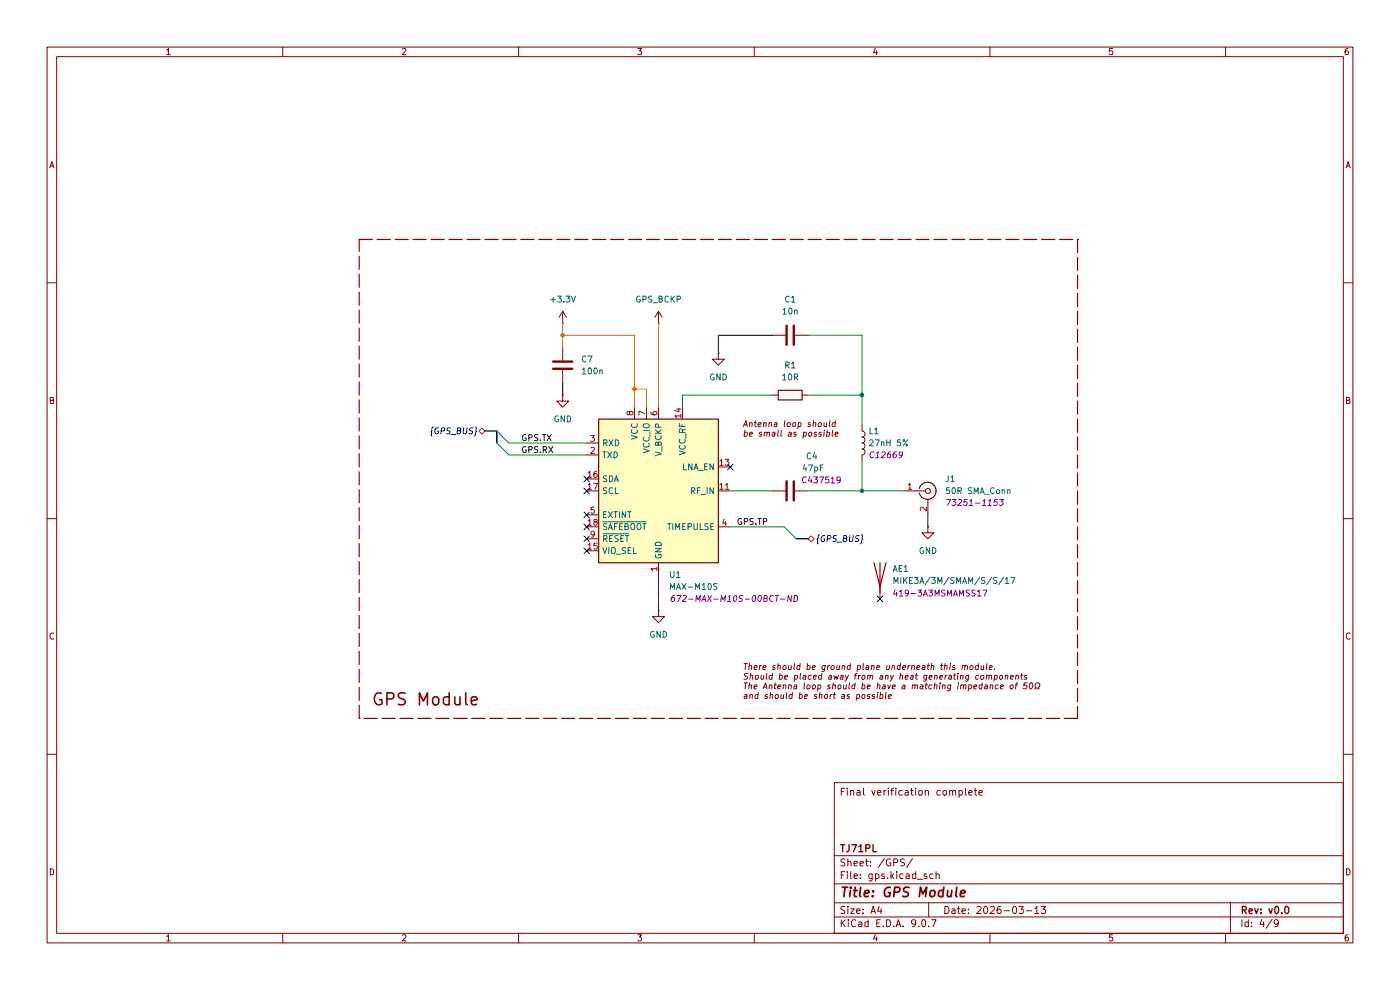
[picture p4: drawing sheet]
(kicad_sch
 (version 20250114)
 (generator "eeschema")
 (generator_version "9.0")
 (paper "A4")
 (title_block
  (title "GPS Module")
  (date "2026-03-13")
  (rev "v0.0")
  (company "TJ71PL")
  (comment 4 "Final verification complete"))
 (lib_symbols
  (symbol "Connector:Conn_Coaxial"
   (pin_names
    (offset 1.016) (hide yes)) (exclude_from_sim no) (in_bom yes) (on_board yes)
   (property "Reference" "J" (at 0.254 3.048 0) (effects (font (size 1.27 1.27))))
   (property "Value" "Conn_Coaxial" (at 2.921 0 90) (effects (font (size 1.27 1.27))))
   (property "Footprint" "" (at 0 0 0) (effects (font (size 1.27 1.27)) (hide yes)))
   (property "Datasheet" "~" (at 0 0 0) (effects (font (size 1.27 1.27)) (hide yes)))
   (property "Description" "coaxial connector (BNC, SMA, SMB, SMC, Cinch/RCA, LEMO, ...)" (at 0 0 0) (effects (font (size 1.27 1.27)) (hide yes)))
   (symbol "Conn_Coaxial_0_1"
    (polyline (pts (xy -2.54 0) (xy -0.508 0)) (stroke (width 0) (type default)) (fill (type none)))
    (arc (start 1.778 0) (mid 0.222 -1.8079) (end -1.778 -0.508) (stroke (width 0.254) (type default)) (fill (type none)))
    (arc (start -1.778 0.508) (mid 0.2221 1.8084) (end 1.778 0) (stroke (width 0.254) (type default)) (fill (type none)))
    (circle (center 0 0) (radius 0.508) (stroke (width 0.2032) (type default)) (fill (type none)))
    (polyline (pts (xy 0 -2.54) (xy 0 -1.778)) (stroke (width 0) (type default)) (fill (type none))))
   (symbol "Conn_Coaxial_1_1"
    (pin passive line (at -5.08 0 0) (length 2.54) (name "In" (effects (font (size 1.27 1.27)))) (number "1" (effects (font (size 1.27 1.27)))))
    (pin passive line (at 0 -5.08 90) (length 2.54) (name "Ext" (effects (font (size 1.27 1.27)))) (number "2" (effects (font (size 1.27 1.27))))))
   (embedded_fonts no))
  (symbol "Device:Antenna"
   (pin_numbers (hide yes))
   (pin_names
    (offset 1.016) (hide yes)) (exclude_from_sim no) (in_bom yes) (on_board yes)
   (property "Reference" "AE" (at -1.905 1.905 0) (effects (font (size 1.27 1.27)) (justify right)))
   (property "Value" "Antenna" (at -1.905 0 0) (effects (font (size 1.27 1.27)) (justify right)))
   (property "Footprint" "" (at 0 0 0) (effects (font (size 1.27 1.27)) (hide yes)))
   (property "Datasheet" "~" (at 0 0 0) (effects (font (size 1.27 1.27)) (hide yes)))
   (property "Description" "Antenna" (at 0 0 0) (effects (font (size 1.27 1.27)) (hide yes)))
   (symbol "Antenna_0_1"
    (polyline (pts (xy 0 2.54) (xy 0 -3.81)) (stroke (width 0.254) (type default)) (fill (type none)))
    (polyline (pts (xy 1.27 2.54) (xy 0 -2.54) (xy -1.27 2.54)) (stroke (width 0.254) (type default)) (fill (type none))))
   (symbol "Antenna_1_1"
    (pin input line (at 0 -5.08 90) (length 2.54) (name "A" (effects (font (size 1.27 1.27)))) (number "1" (effects (font (size 1.27 1.27))))))
   (embedded_fonts no))
  (symbol "Device:C"
   (pin_numbers (hide yes))
   (pin_names
    (offset 0.254)) (exclude_from_sim no) (in_bom yes) (on_board yes)
   (property "Reference" "C" (at 0.635 2.54 0) (effects (font (size 1.27 1.27)) (justify left)))
   (property "Value" "C" (at 0.635 -2.54 0) (effects (font (size 1.27 1.27)) (justify left)))
   (property "Footprint" "" (at 0.9652 -3.81 0) (effects (font (size 1.27 1.27)) (hide yes)))
   (property "Datasheet" "~" (at 0 0 0) (effects (font (size 1.27 1.27)) (hide yes)))
   (property "Description" "Unpolarized capacitor" (at 0 0 0) (effects (font (size 1.27 1.27)) (hide yes)))
   (symbol "C_0_1"
    (polyline (pts (xy -2.032 0.762) (xy 2.032 0.762)) (stroke (width 0.508) (type default)) (fill (type none)))
    (polyline (pts (xy -2.032 -0.762) (xy 2.032 -0.762)) (stroke (width 0.508) (type default)) (fill (type none))))
   (symbol "C_1_1"
    (pin passive line (at 0 3.81 270) (length 2.794) (name "~" (effects (font (size 1.27 1.27)))) (number "1" (effects (font (size 1.27 1.27)))))
    (pin passive line (at 0 -3.81 90) (length 2.794) (name "~" (effects (font (size 1.27 1.27)))) (number "2" (effects (font (size 1.27 1.27))))))
   (embedded_fonts no))
  (symbol "Device:L"
   (pin_numbers (hide yes))
   (pin_names
    (offset 1.016) (hide yes)) (exclude_from_sim no) (in_bom yes) (on_board yes)
   (property "Reference" "L" (at -1.27 0 90) (effects (font (size 1.27 1.27))))
   (property "Value" "L" (at 1.905 0 90) (effects (font (size 1.27 1.27))))
   (property "Footprint" "" (at 0 0 0) (effects (font (size 1.27 1.27)) (hide yes)))
   (property "Datasheet" "~" (at 0 0 0) (effects (font (size 1.27 1.27)) (hide yes)))
   (property "Description" "Inductor" (at 0 0 0) (effects (font (size 1.27 1.27)) (hide yes)))
   (symbol "L_0_1"
    (arc (start 0 2.54) (mid 0.6323 1.905) (end 0 1.27) (stroke (width 0) (type default)) (fill (type none)))
    (arc (start 0 1.27) (mid 0.6323 0.635) (end 0 0) (stroke (width 0) (type default)) (fill (type none)))
    (arc (start 0 0) (mid 0.6323 -0.635) (end 0 -1.27) (stroke (width 0) (type default)) (fill (type none)))
    (arc (start 0 -1.27) (mid 0.6323 -1.905) (end 0 -2.54) (stroke (width 0) (type default)) (fill (type none))))
   (symbol "L_1_1"
    (pin passive line (at 0 3.81 270) (length 1.27) (name "1" (effects (font (size 1.27 1.27)))) (number "1" (effects (font (size 1.27 1.27)))))
    (pin passive line (at 0 -3.81 90) (length 1.27) (name "2" (effects (font (size 1.27 1.27)))) (number "2" (effects (font (size 1.27 1.27))))))
   (embedded_fonts no))
  (symbol "Device:R"
   (pin_numbers (hide yes))
   (pin_names
    (offset 0)) (exclude_from_sim no) (in_bom yes) (on_board yes)
   (property "Reference" "R" (at 2.032 0 90) (effects (font (size 1.27 1.27))))
   (property "Value" "R" (at 0 0 90) (effects (font (size 1.27 1.27))))
   (property "Footprint" "" (at -1.778 0 90) (effects (font (size 1.27 1.27)) (hide yes)))
   (property "Datasheet" "~" (at 0 0 0) (effects (font (size 1.27 1.27)) (hide yes)))
   (property "Description" "Resistor" (at 0 0 0) (effects (font (size 1.27 1.27)) (hide yes)))
   (symbol "R_0_1"
    (rectangle (start -1.016 -2.54) (end 1.016 2.54) (stroke (width 0.254) (type default)) (fill (type none))))
   (symbol "R_1_1"
    (pin passive line (at 0 3.81 270) (length 1.27) (name "~" (effects (font (size 1.27 1.27)))) (number "1" (effects (font (size 1.27 1.27)))))
    (pin passive line (at 0 -3.81 90) (length 1.27) (name "~" (effects (font (size 1.27 1.27)))) (number "2" (effects (font (size 1.27 1.27))))))
   (embedded_fonts no))
  (symbol "RF_GPS:MAX-M10S" (exclude_from_sim no) (in_bom yes) (on_board yes)
   (property "Reference" "U" (at -10.16 16.51 0) (effects (font (size 1.27 1.27))))
   (property "Value" "MAX-M10S" (at 11.43 16.51 0) (effects (font (size 1.27 1.27))))
   (property "Footprint" "RF_GPS:ublox_MAX" (at 10.16 -16.51 0) (effects (font (size 1.27 1.27)) (hide yes)))
   (property "Datasheet" "https://content.u-blox.com/sites/default/files/MAX-M10S_DataSheet_UBX-20035208.pdf" (at 0 0 0) (effects (font (size 1.27 1.27)) (hide yes)))
   (property "Description" "GNSS Module MAX M10, VCC 1.65V to 3.6V" (at 0 0 0) (effects (font (size 1.27 1.27)) (hide yes)))
   (symbol "MAX-M10S_0_1"
    (rectangle (start 12.7 15.24) (end -12.7 -15.24) (stroke (width 0.254) (type default)) (fill (type background))))
   (symbol "MAX-M10S_1_1"
    (pin input line (at -15.24 10.16 0) (length 2.54) (name "RXD" (effects (font (size 1.27 1.27)))) (number "3" (effects (font (size 1.27 1.27)))))
    (pin output line (at -15.24 7.62 0) (length 2.54) (name "TXD" (effects (font (size 1.27 1.27)))) (number "2" (effects (font (size 1.27 1.27)))))
    (pin bidirectional line (at -15.24 2.54 0) (length 2.54) (name "SDA" (effects (font (size 1.27 1.27)))) (number "16" (effects (font (size 1.27 1.27)))))
    (pin input line (at -15.24 0 0) (length 2.54) (name "SCL" (effects (font (size 1.27 1.27)))) (number "17" (effects (font (size 1.27 1.27)))))
    (pin input line (at -15.24 -5.08 0) (length 2.54) (name "EXTINT" (effects (font (size 1.27 1.27)))) (number "5" (effects (font (size 1.27 1.27)))))
    (pin input line (at -15.24 -7.62 0) (length 2.54) (name "~{SAFEBOOT}" (effects (font (size 1.27 1.27)))) (number "18" (effects (font (size 1.27 1.27)))))
    (pin input line (at -15.24 -10.16 0) (length 2.54) (name "~{RESET}" (effects (font (size 1.27 1.27)))) (number "9" (effects (font (size 1.27 1.27)))))
    (pin input line (at -15.24 -12.7 0) (length 2.54) (name "VIO_SEL" (effects (font (size 1.27 1.27)))) (number "15" (effects (font (size 1.27 1.27)))))
    (pin power_in line (at -5.08 17.78 270) (length 2.54) (name "VCC" (effects (font (size 1.27 1.27)))) (number "8" (effects (font (size 1.27 1.27)))))
    (pin power_in line (at -2.54 17.78 270) (length 2.54) (name "VCC_IO" (effects (font (size 1.27 1.27)))) (number "7" (effects (font (size 1.27 1.27)))))
    (pin power_in line (at 0 17.78 270) (length 2.54) (name "V_BCKP" (effects (font (size 1.27 1.27)))) (number "6" (effects (font (size 1.27 1.27)))))
    (pin power_in line (at 0 -17.78 90) (length 2.54) (name "GND" (effects (font (size 1.27 1.27)))) (number "1" (effects (font (size 1.27 1.27)))))
    (pin passive line (at 0 -17.78 90) (length 2.54) (hide yes) (name "GND" (effects (font (size 1.27 1.27)))) (number "10" (effects (font (size 1.27 1.27)))))
    (pin passive line (at 0 -17.78 90) (length 2.54) (hide yes) (name "GND" (effects (font (size 1.27 1.27)))) (number "12" (effects (font (size 1.27 1.27)))))
    (pin power_out line (at 5.08 17.78 270) (length 2.54) (name "VCC_RF" (effects (font (size 1.27 1.27)))) (number "14" (effects (font (size 1.27 1.27)))))
    (pin output line (at 15.24 5.08 180) (length 2.54) (name "LNA_EN" (effects (font (size 1.27 1.27)))) (number "13" (effects (font (size 1.27 1.27)))))
    (pin input line (at 15.24 0 180) (length 2.54) (name "RF_IN" (effects (font (size 1.27 1.27)))) (number "11" (effects (font (size 1.27 1.27)))))
    (pin output line (at 15.24 -7.62 180) (length 2.54) (name "TIMEPULSE" (effects (font (size 1.27 1.27)))) (number "4" (effects (font (size 1.27 1.27))))))
   (embedded_fonts no))
  (symbol "power:+3.3V"
   (power)
   (pin_numbers (hide yes))
   (pin_names
    (offset 0) (hide yes)) (exclude_from_sim no) (in_bom yes) (on_board yes)
   (property "Reference" "#PWR" (at 0 -3.81 0) (effects (font (size 1.27 1.27)) (hide yes)))
   (property "Value" "+3.3V" (at 0 3.556 0) (effects (font (size 1.27 1.27))))
   (property "Footprint" "" (at 0 0 0) (effects (font (size 1.27 1.27)) (hide yes)))
   (property "Datasheet" "" (at 0 0 0) (effects (font (size 1.27 1.27)) (hide yes)))
   (property "Description" "Power symbol creates a global label with name \"+3.3V\"" (at 0 0 0) (effects (font (size 1.27 1.27)) (hide yes)))
   (symbol "+3.3V_0_1"
    (polyline (pts (xy -0.762 1.27) (xy 0 2.54)) (stroke (width 0) (type default)) (fill (type none)))
    (polyline (pts (xy 0 2.54) (xy 0.762 1.27)) (stroke (width 0) (type default)) (fill (type none)))
    (polyline (pts (xy 0 0) (xy 0 2.54)) (stroke (width 0) (type default)) (fill (type none))))
   (symbol "+3.3V_1_1"
    (pin power_in line (at 0 0 90) (length 0) (name "~" (effects (font (size 1.27 1.27)))) (number "1" (effects (font (size 1.27 1.27))))))
   (embedded_fonts no))
  (symbol "power:+BATT"
   (power)
   (pin_numbers (hide yes))
   (pin_names
    (offset 0) (hide yes)) (exclude_from_sim no) (in_bom yes) (on_board yes)
   (property "Reference" "#PWR" (at 0 -3.81 0) (effects (font (size 1.27 1.27)) (hide yes)))
   (property "Value" "+BATT" (at 0 3.556 0) (effects (font (size 1.27 1.27))))
   (property "Footprint" "" (at 0 0 0) (effects (font (size 1.27 1.27)) (hide yes)))
   (property "Datasheet" "" (at 0 0 0) (effects (font (size 1.27 1.27)) (hide yes)))
   (property "Description" "Power symbol creates a global label with name \"+BATT\"" (at 0 0 0) (effects (font (size 1.27 1.27)) (hide yes)))
   (symbol "+BATT_0_1"
    (polyline (pts (xy -0.762 1.27) (xy 0 2.54)) (stroke (width 0) (type default)) (fill (type none)))
    (polyline (pts (xy 0 2.54) (xy 0.762 1.27)) (stroke (width 0) (type default)) (fill (type none)))
    (polyline (pts (xy 0 0) (xy 0 2.54)) (stroke (width 0) (type default)) (fill (type none))))
   (symbol "+BATT_1_1"
    (pin power_in line (at 0 0 90) (length 0) (name "~" (effects (font (size 1.27 1.27)))) (number "1" (effects (font (size 1.27 1.27))))))
   (embedded_fonts no))
  (symbol "power:GND"
   (power)
   (pin_numbers (hide yes))
   (pin_names
    (offset 0) (hide yes)) (exclude_from_sim no) (in_bom yes) (on_board yes)
   (property "Reference" "#PWR" (at 0 -6.35 0) (effects (font (size 1.27 1.27)) (hide yes)))
   (property "Value" "GND" (at 0 -3.81 0) (effects (font (size 1.27 1.27))))
   (property "Footprint" "" (at 0 0 0) (effects (font (size 1.27 1.27)) (hide yes)))
   (property "Datasheet" "" (at 0 0 0) (effects (font (size 1.27 1.27)) (hide yes)))
   (property "Description" "Power symbol creates a global label with name \"GND\" , ground" (at 0 0 0) (effects (font (size 1.27 1.27)) (hide yes)))
   (symbol "GND_0_1"
    (polyline (pts (xy 0 0) (xy 0 -1.27) (xy 1.27 -1.27) (xy 0 -2.54) (xy -1.27 -1.27) (xy 0 -1.27)) (stroke (width 0) (type default)) (fill (type none))))
   (symbol "GND_1_1"
    (pin power_in line (at 0 0 270) (length 0) (name "~" (effects (font (size 1.27 1.27)))) (number "1" (effects (font (size 1.27 1.27))))))
   (embedded_fonts no)))
 (bus_alias "GPS_BUS"
  (members "GPS.TX" "GPS.RX" "GPS.TP"))
 (rectangle
  (start 76.2 50.8)
  (end 228.6 152.4)
  (stroke (width 0.254) (type dash) (color 132 0 0 1))
  (fill (type none)))
 (text "Antenna loop should\nbe small as possible\n"
  (exclude_from_sim no)
  (at 157.48 91.186 0)
  (effects (font (size 1.27 1.27)
    (italic yes) (color 132 0 0 1)) (justify left)))
 (text "GPS Module"
  (exclude_from_sim no)
  (at 78.74 148.59 0)
  (effects (font (size 2.54 2.54) (thickness 0.3175) (color 132 0 0 1)) (justify left)))
 (text "There should be ground plane underneath this module.\nShould be placed away from any heat generating components\nThe Antenna loop should be have a matching impedance of 50Ω \nand should be short as possible"
  (exclude_from_sim no)
  (at 157.48 144.78 0)
  (effects (font (size 1.27 1.27)
    (italic yes) (color 132 0 0 1)) (justify left)))
 (junction
  (at 182.88 104.14)
  (diameter 0)
  (color 0 0 0 0))
 (junction
  (at 182.88 83.82)
  (diameter 0)
  (color 0 0 0 0))
 (junction
  (at 134.62 82.55)
  (diameter 0)
  (color 0 0 0 0))
 (junction
  (at 119.38 71.12)
  (diameter 0)
  (color 0 0 0 0))
 (no_connect
  (at 124.46 111.76))
 (no_connect
  (at 186.69 127))
 (no_connect
  (at 154.94 99.06))
 (no_connect
  (at 124.46 114.3))
 (no_connect
  (at 124.46 116.84))
 (no_connect
  (at 124.46 101.6))
 (no_connect
  (at 124.46 109.22))
 (no_connect
  (at 124.46 104.14))
 (bus_entry
  (at 105.41 93.98)
  (size 2.54 2.54)
  (stroke (width 0) (type default)))
 (bus_entry
  (at 168.91 114.3)
  (size -2.54 -2.54)
  (stroke (width 0) (type default)))
 (bus_entry
  (at 105.41 91.44)
  (size 2.54 2.54)
  (stroke (width 0) (type default)))
 (wire
  (pts (xy 182.88 104.14) (xy 191.77 104.14))
  (stroke (width 0) (type default)))
 (wire
  (pts (xy 134.62 82.55) (xy 137.16 82.55))
  (stroke (width 0) (type default)))
 (wire
  (pts (xy 196.85 109.22) (xy 196.85 111.76))
  (stroke (width 0) (type default)))
 (bus
  (pts (xy 168.91 114.3) (xy 171.45 114.3))
  (stroke (width 0) (type default)))
 (wire
  (pts (xy 182.88 71.12) (xy 182.88 83.82))
  (stroke (width 0) (type default)))
 (wire
  (pts (xy 171.45 71.12) (xy 182.88 71.12))
  (stroke (width 0) (type default)))
 (wire
  (pts (xy 154.94 104.14) (xy 163.83 104.14))
  (stroke (width 0) (type default)))
 (wire
  (pts (xy 119.38 71.12) (xy 134.62 71.12))
  (stroke (width 0) (type default)))
 (wire
  (pts (xy 119.38 68.58) (xy 119.38 71.12))
  (stroke (width 0) (type default)))
 (wire
  (pts (xy 171.45 104.14) (xy 182.88 104.14))
  (stroke (width 0) (type default)))
 (wire
  (pts (xy 152.4 71.12) (xy 152.4 74.93))
  (stroke (width 0) (type default)))
 (wire
  (pts (xy 119.38 81.28) (xy 119.38 83.82))
  (stroke (width 0) (type default)))
 (wire
  (pts (xy 163.83 83.82) (xy 144.78 83.82))
  (stroke (width 0) (type default)))
 (wire
  (pts (xy 134.62 71.12) (xy 134.62 82.55))
  (stroke (width 0) (type default)))
 (wire
  (pts (xy 139.7 121.92) (xy 139.7 129.54))
  (stroke (width 0) (type default)))
 (wire
  (pts (xy 182.88 83.82) (xy 182.88 90.17))
  (stroke (width 0) (type default)))
 (wire
  (pts (xy 119.38 73.66) (xy 119.38 71.12))
  (stroke (width 0) (type default)))
 (bus
  (pts (xy 105.41 91.44) (xy 105.41 93.98))
  (stroke (width 0) (type default)))
 (wire
  (pts (xy 154.94 111.76) (xy 166.37 111.76))
  (stroke (width 0) (type default)))
 (wire
  (pts (xy 137.16 82.55) (xy 137.16 86.36))
  (stroke (width 0) (type default)))
 (wire
  (pts (xy 134.62 82.55) (xy 134.62 86.36))
  (stroke (width 0) (type default)))
 (bus
  (pts (xy 105.41 91.44) (xy 102.87 91.44))
  (stroke (width 0) (type default)))
 (wire
  (pts (xy 144.78 83.82) (xy 144.78 86.36))
  (stroke (width 0) (type default)))
 (wire
  (pts (xy 107.95 96.52) (xy 124.46 96.52))
  (stroke (width 0) (type default)))
 (wire
  (pts (xy 171.45 83.82) (xy 182.88 83.82))
  (stroke (width 0) (type default)))
 (wire
  (pts (xy 182.88 97.79) (xy 182.88 104.14))
  (stroke (width 0) (type default)))
 (wire
  (pts (xy 152.4 71.12) (xy 163.83 71.12))
  (stroke (width 0) (type default)))
 (wire
  (pts (xy 139.7 68.58) (xy 139.7 86.36))
  (stroke (width 0) (type default)))
 (wire
  (pts (xy 107.95 93.98) (xy 124.46 93.98))
  (stroke (width 0) (type default)))
 (label "GPS.RX"
  (at 110.49 96.52 0)
  (effects (font (size 1.27 1.27)) (justify left bottom)))
 (label "GPS.TX"
  (at 110.49 93.98 0)
  (effects (font (size 1.27 1.27)) (justify left bottom)))
 (label "GPS.TP"
  (at 156.21 111.76 0)
  (effects (font (size 1.27 1.27)) (justify left bottom)))
 (hierarchical_label "{GPS_BUS}"
  (shape bidirectional)
  (at 171.45 114.3 0)
  (effects (font (size 1.27 1.27)
    (italic yes)) (justify left)))
 (hierarchical_label "{GPS_BUS}"
  (shape bidirectional)
  (at 102.87 91.44 180)
  (effects (font (size 1.27 1.27)
    (italic yes)) (justify right)))
 (symbol
  (lib_id "Device:C")
  (at 167.64 71.12 90)
  (unit 1)
  (exclude_from_sim no)
  (in_bom yes)
  (on_board yes)
  (dnp no)
  (fields_autoplaced yes)
  (property "Reference" "C1" (at 167.64 63.5 90) (effects (font (size 1.27 1.27))))
  (property "Value" "10n" (at 167.64 66.04 90) (effects (font (size 1.27 1.27))))
  (property "Footprint" "Capacitor_SMD:C_0402_1005Metric" (at 171.45 70.1548 0) (effects (font (size 1.27 1.27)) (hide yes)))
  (property "Datasheet" "~" (at 167.64 71.12 0) (effects (font (size 1.27 1.27)) (hide yes)))
  (property "Description" "Unpolarized capacitor" (at 167.64 71.12 0) (effects (font (size 1.27 1.27)) (hide yes)))
  (property "LCSC" "C15195" (at 167.64 71.12 0) (effects (font (size 1.27 1.27)) (hide yes)))
  (pin "2")
  (pin "1")
  (instances (project "gps" (path "" (reference "C?") (unit 1))) (project "Precision Clock" (path "" (reference "C1") (unit 1)))))
 (symbol
  (lib_id "power:+3.3V")
  (at 119.38 68.58 0)
  (unit 1)
  (exclude_from_sim no)
  (in_bom yes)
  (on_board yes)
  (dnp no)
  (fields_autoplaced yes)
  (property "Reference" "#PWR068" (at 119.38 72.39 0) (effects (font (size 1.27 1.27)) (hide yes)))
  (property "Value" "+3.3V" (at 119.38 63.5 0) (effects (font (size 1.27 1.27))))
  (property "Footprint" "" (at 119.38 68.58 0) (effects (font (size 1.27 1.27)) (hide yes)))
  (property "Datasheet" "" (at 119.38 68.58 0) (effects (font (size 1.27 1.27)) (hide yes)))
  (property "Description" "Power symbol creates a global label with name \"+3.3V\"" (at 119.38 68.58 0) (effects (font (size 1.27 1.27)) (hide yes)))
  (pin "1")
  (instances (project "gps" (path "" (reference "#PWR?") (unit 1))) (project "Precision Clock" (path "" (reference "#PWR068") (unit 1)))))
 (symbol
  (lib_id "power:GND")
  (at 196.85 111.76 0)
  (unit 1)
  (exclude_from_sim no)
  (in_bom yes)
  (on_board yes)
  (dnp no)
  (fields_autoplaced yes)
  (property "Reference" "#PWR073" (at 196.85 118.11 0) (effects (font (size 1.27 1.27)) (hide yes)))
  (property "Value" "GND" (at 196.85 116.84 0) (effects (font (size 1.27 1.27))))
  (property "Footprint" "" (at 196.85 111.76 0) (effects (font (size 1.27 1.27)) (hide yes)))
  (property "Datasheet" "" (at 196.85 111.76 0) (effects (font (size 1.27 1.27)) (hide yes)))
  (property "Description" "Power symbol creates a global label with name \"GND\" , ground" (at 196.85 111.76 0) (effects (font (size 1.27 1.27)) (hide yes)))
  (pin "1")
  (instances (project "gps" (path "" (reference "#PWR?") (unit 1))) (project "Precision Clock" (path "" (reference "#PWR073") (unit 1)))))
 (symbol
  (lib_id "Device:C")
  (at 119.38 77.47 0)
  (unit 1)
  (exclude_from_sim no)
  (in_bom yes)
  (on_board yes)
  (dnp no)
  (fields_autoplaced yes)
  (property "Reference" "C7" (at 123.19 76.1999 0) (effects (font (size 1.27 1.27)) (justify left)))
  (property "Value" "100n" (at 123.19 78.7399 0) (effects (font (size 1.27 1.27)) (justify left)))
  (property "Footprint" "Capacitor_SMD:C_0402_1005Metric" (at 120.3452 81.28 0) (effects (font (size 1.27 1.27)) (hide yes)))
  (property "Datasheet" "~" (at 119.38 77.47 0) (effects (font (size 1.27 1.27)) (hide yes)))
  (property "Description" "Unpolarized capacitor" (at 119.38 77.47 0) (effects (font (size 1.27 1.27)) (hide yes)))
  (property "LCSC" "C1525" (at 119.38 77.47 0) (effects (font (size 1.27 1.27)) (hide yes)))
  (pin "1")
  (pin "2")
  (instances (project "gps" (path "" (reference "C?") (unit 1))) (project "Precision Clock" (path "" (reference "C7") (unit 1)))))
 (symbol
  (lib_id "power:GND")
  (at 139.7 129.54 0)
  (unit 1)
  (exclude_from_sim no)
  (in_bom yes)
  (on_board yes)
  (dnp no)
  (fields_autoplaced yes)
  (property "Reference" "#PWR071" (at 139.7 135.89 0) (effects (font (size 1.27 1.27)) (hide yes)))
  (property "Value" "GND" (at 139.7 134.62 0) (effects (font (size 1.27 1.27))))
  (property "Footprint" "" (at 139.7 129.54 0) (effects (font (size 1.27 1.27)) (hide yes)))
  (property "Datasheet" "" (at 139.7 129.54 0) (effects (font (size 1.27 1.27)) (hide yes)))
  (property "Description" "Power symbol creates a global label with name \"GND\" , ground" (at 139.7 129.54 0) (effects (font (size 1.27 1.27)) (hide yes)))
  (pin "1")
  (instances (project "gps" (path "" (reference "#PWR?") (unit 1))) (project "Precision Clock" (path "" (reference "#PWR071") (unit 1)))))
 (symbol
  (lib_id "power:GND")
  (at 119.38 83.82 0)
  (unit 1)
  (exclude_from_sim no)
  (in_bom yes)
  (on_board yes)
  (dnp no)
  (fields_autoplaced yes)
  (property "Reference" "#PWR069" (at 119.38 90.17 0) (effects (font (size 1.27 1.27)) (hide yes)))
  (property "Value" "GND" (at 119.38 88.9 0) (effects (font (size 1.27 1.27))))
  (property "Footprint" "" (at 119.38 83.82 0) (effects (font (size 1.27 1.27)) (hide yes)))
  (property "Datasheet" "" (at 119.38 83.82 0) (effects (font (size 1.27 1.27)) (hide yes)))
  (property "Description" "Power symbol creates a global label with name \"GND\" , ground" (at 119.38 83.82 0) (effects (font (size 1.27 1.27)) (hide yes)))
  (pin "1")
  (instances (project "gps" (path "" (reference "#PWR?") (unit 1))) (project "Precision Clock" (path "" (reference "#PWR069") (unit 1)))))
 (symbol
  (lib_id "Device:Antenna")
  (at 186.69 121.92 0)
  (unit 1)
  (exclude_from_sim no)
  (in_bom no)
  (on_board no)
  (dnp no)
  (property "Reference" "AE1" (at 189.23 120.65 0) (effects (font (size 1.27 1.27)) (justify left)))
  (property "Value" "MIKE3A/3M/SMAM/S/S/17" (at 189.23 123.19 0) (effects (font (size 1.27 1.27)) (justify left)))
  (property "Footprint" "" (at 186.69 121.92 0) (effects (font (size 1.27 1.27)) (hide yes)))
  (property "Datasheet" "https://www.mouser.jp/datasheet/3/5848/1/Mike_3A_Datasheet_Rev_3.0.pdf" (at 186.69 121.92 0) (effects (font (size 1.27 1.27)) (hide yes)))
  (property "Description" "Antenna" (at 186.69 121.92 0) (effects (font (size 1.27 1.27)) (hide yes)))
  (property "Mouser" "419-3A3MSMAMSS17" (at 189.23 125.8571 0) (effects (font (size 1.27 1.27)) (justify left)))
  (pin "1")
  (instances (project "Precision Clock" (path "" (reference "AE1") (unit 1)))))
 (symbol
  (lib_id "power:+BATT")
  (at 139.7 68.58 0)
  (unit 1)
  (exclude_from_sim no)
  (in_bom yes)
  (on_board yes)
  (dnp no)
  (property "Reference" "#PWR070" (at 139.7 72.39 0) (effects (font (size 1.27 1.27)) (hide yes)))
  (property "Value" "GPS_BCKP" (at 139.7 63.5 0) (effects (font (size 1.27 1.27))))
  (property "Footprint" "" (at 139.7 68.58 0) (effects (font (size 1.27 1.27)) (hide yes)))
  (property "Datasheet" "" (at 139.7 68.58 0) (effects (font (size 1.27 1.27)) (hide yes)))
  (property "Description" "Power symbol creates a global label with name \"+BATT\"" (at 139.7 68.58 0) (effects (font (size 1.27 1.27)) (hide yes)))
  (pin "1")
  (instances (project "gps" (path "" (reference "#PWR?") (unit 1))) (project "Precision Clock" (path "" (reference "#PWR070") (unit 1)))))
 (symbol
  (lib_id "RF_GPS:MAX-M10S")
  (at 139.7 104.14 0)
  (unit 1)
  (exclude_from_sim no)
  (in_bom no)
  (on_board yes)
  (dnp no)
  (property "Reference" "U1" (at 141.8433 121.92 0) (effects (font (size 1.27 1.27)) (justify left)))
  (property "Value" "MAX-M10S" (at 141.8433 124.46 0) (effects (font (size 1.27 1.27)) (justify left)))
  (property "Footprint" "RF_GPS:ublox_MAX" (at 149.86 120.65 0) (effects (font (size 1.27 1.27)) (hide yes)))
  (property "Datasheet" "https://content.u-blox.com/sites/default/files/MAX-M10S_DataSheet_UBX-20035208.pdf" (at 139.7 104.14 0) (effects (font (size 1.27 1.27)) (hide yes)))
  (property "Description" "GNSS Module MAX M10, VCC 1.65V to 3.6V" (at 139.7 104.14 0) (effects (font (size 1.27 1.27)) (hide yes)))
  (property "Digikey" "672-MAX-M10S-00BCT-ND" (at 141.986 127 0) (effects (font (size 1.27 1.27)
    (italic yes)) (justify left)))
  (pin "8")
  (pin "11")
  (pin "5")
  (pin "9")
  (pin "17")
  (pin "18")
  (pin "3")
  (pin "2")
  (pin "14")
  (pin "12")
  (pin "10")
  (pin "13")
  (pin "4")
  (pin "6")
  (pin "15")
  (pin "1")
  (pin "16")
  (pin "7")
  (instances (project "gps" (path "" (reference "U?") (unit 1))) (project "Precision Clock" (path "" (reference "U1") (unit 1)))))
 (symbol
  (lib_id "Device:C")
  (at 167.64 104.14 90)
  (unit 1)
  (exclude_from_sim no)
  (in_bom yes)
  (on_board yes)
  (dnp no)
  (property "Reference" "C4" (at 172.212 96.774 90) (effects (font (size 1.27 1.27))))
  (property "Value" "47pF" (at 172.466 99.314 90) (effects (font (size 1.27 1.27))))
  (property "Footprint" "Capacitor_SMD:C_0402_1005Metric" (at 171.45 103.1748 0) (effects (font (size 1.27 1.27)) (hide yes)))
  (property "Datasheet" "~" (at 167.64 104.14 0) (effects (font (size 1.27 1.27)) (hide yes)))
  (property "Description" "Unpolarized capacitor" (at 167.64 104.14 0) (effects (font (size 1.27 1.27)) (hide yes)))
  (property "LCSC" "C437519" (at 174.244 101.854 90) (effects (font (size 1.27 1.27))))
  (pin "1")
  (pin "2")
  (instances (project "Precision Clock" (path "" (reference "C4") (unit 1)))))
 (symbol
  (lib_id "Device:R")
  (at 167.64 83.82 90)
  (unit 1)
  (exclude_from_sim no)
  (in_bom yes)
  (on_board yes)
  (dnp no)
  (fields_autoplaced yes)
  (property "Reference" "R1" (at 167.64 77.47 90) (effects (font (size 1.27 1.27))))
  (property "Value" "10R" (at 167.64 80.01 90) (effects (font (size 1.27 1.27))))
  (property "Footprint" "Resistor_SMD:R_0603_1608Metric" (at 167.64 85.598 90) (effects (font (size 1.27 1.27)) (hide yes)))
  (property "Datasheet" "~" (at 167.64 83.82 0) (effects (font (size 1.27 1.27)) (hide yes)))
  (property "Description" "Resistor" (at 167.64 83.82 0) (effects (font (size 1.27 1.27)) (hide yes)))
  (property "LCSC" "C109318" (at 167.64 83.82 0) (effects (font (size 1.27 1.27)) (hide yes)))
  (pin "1")
  (pin "2")
  (instances (project "gps" (path "" (reference "R?") (unit 1))) (project "Precision Clock" (path "" (reference "R1") (unit 1)))))
 (symbol
  (lib_id "power:GND")
  (at 152.4 74.93 0)
  (unit 1)
  (exclude_from_sim no)
  (in_bom yes)
  (on_board yes)
  (dnp no)
  (fields_autoplaced yes)
  (property "Reference" "#PWR072" (at 152.4 81.28 0) (effects (font (size 1.27 1.27)) (hide yes)))
  (property "Value" "GND" (at 152.4 80.01 0) (effects (font (size 1.27 1.27))))
  (property "Footprint" "" (at 152.4 74.93 0) (effects (font (size 1.27 1.27)) (hide yes)))
  (property "Datasheet" "" (at 152.4 74.93 0) (effects (font (size 1.27 1.27)) (hide yes)))
  (property "Description" "Power symbol creates a global label with name \"GND\" , ground" (at 152.4 74.93 0) (effects (font (size 1.27 1.27)) (hide yes)))
  (pin "1")
  (instances (project "gps" (path "" (reference "#PWR?") (unit 1))) (project "Precision Clock" (path "" (reference "#PWR072") (unit 1)))))
 (symbol
  (lib_id "Connector:Conn_Coaxial")
  (at 196.85 104.14 0)
  (unit 1)
  (exclude_from_sim no)
  (in_bom no)
  (on_board yes)
  (dnp no)
  (property "Reference" "J1" (at 200.406 101.6 0) (effects (font (size 1.27 1.27)) (justify left)))
  (property "Value" "50R SMA_Conn" (at 200.406 104.14 0) (effects (font (size 1.27 1.27)) (justify left)))
  (property "Footprint" "Connector_Coaxial:SMA_Molex_73251-1153_EdgeMount_Horizontal" (at 196.85 104.14 0) (effects (font (size 1.27 1.27)) (hide yes)))
  (property "Datasheet" "https://www.molex.com/en-us/products/part-detail-pdf/732511153?display=pdf" (at 196.85 104.14 0) (effects (font (size 1.27 1.27)) (hide yes)))
  (property "Description" "coaxial connector (BNC, SMA, SMB, SMC, Cinch/RCA, LEMO, ...)" (at 196.85 104.14 0) (effects (font (size 1.27 1.27)) (hide yes)))
  (property "Mouser" "73251-1153" (at 200.406 106.6409 0) (effects (font (size 1.27 1.27)
    (italic yes)) (justify left)))
  (property "Digikey" "900-0732511153-ND" (at 196.85 104.14 0) (effects (font (size 1.27 1.27)) (hide yes)))
  (pin "1")
  (pin "2")
  (instances (project "gps" (path "" (reference "J?") (unit 1))) (project "Precision Clock" (path "" (reference "J1") (unit 1)))))
 (symbol
  (lib_id "Device:L")
  (at 182.88 93.98 0)
  (unit 1)
  (exclude_from_sim no)
  (in_bom yes)
  (on_board yes)
  (dnp no)
  (property "Reference" "L1" (at 184.15 91.44 0) (effects (font (size 1.27 1.27)) (justify left)))
  (property "Value" "27nH 5%" (at 184.15 93.98 0) (effects (font (size 1.27 1.27)) (justify left)))
  (property "Footprint" "Inductor_SMD:L_0402_1005Metric" (at 182.88 93.98 0) (effects (font (size 1.27 1.27)) (hide yes)))
  (property "Datasheet" "~" (at 182.88 93.98 0) (effects (font (size 1.27 1.27)) (hide yes)))
  (property "Description" "Inductor" (at 182.88 93.98 0) (effects (font (size 1.27 1.27)) (hide yes)))
  (property "LCSC" "C12669" (at 184.15 96.5201 0) (effects (font (size 1.27 1.27)
    (italic yes)) (justify left)))
  (pin "2")
  (pin "1")
  (instances (project "gps" (path "" (reference "L?") (unit 1))) (project "Precision Clock" (path "" (reference "L1") (unit 1))))))
